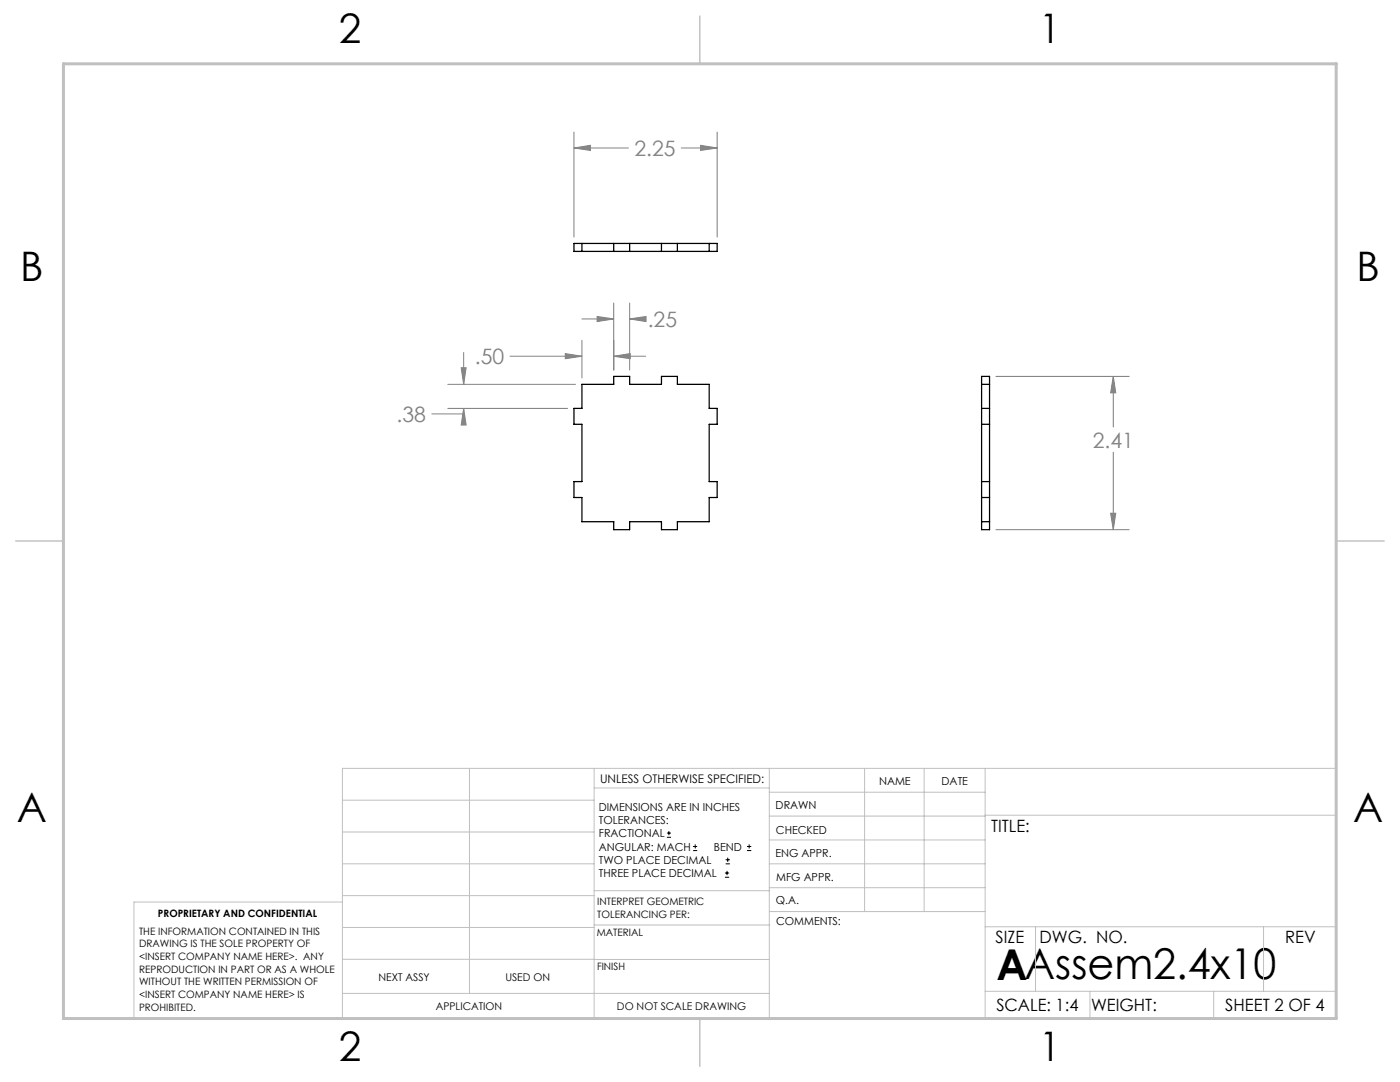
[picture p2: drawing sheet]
<svg xmlns="http://www.w3.org/2000/svg" width="279mm" height="216mm" viewBox="0 0 279 216" stroke-linecap="round" stroke-linejoin="round" font-family="sans-serif">
<g fill="none" stroke="#000" stroke-width=".2">
<path d="M133.1 167.1h.8M133.1 166.2h.8M133.5 165.8v.9M138.3 169.7h.8M138.3 168.9h.8M138.7 168.5v.8M144.7 175h.8M144.7 174.2h.8M144.8 172.4h.9M144.8 171.6h.9M145.1 173.8v.8M145.2 171.1v.9"/>
<path d="M149.1 169.7h.8M149.1 168.9h.8M149.5 168.5v.8"/>
</g>
<g fill="none" stroke="#808080" stroke-width=".2">
<path d="M114.5 29.5l3.3-.5v1zM114.5 26.4v20.9M114.5 29.5h10.9M136 29.5h7.1M139.8 29l3.3 .5-3.3 .5zM143.1 26.4v20.9M89.4 76.7h25.5M92 73.4h1l-.5 3.3zM92.5 70.3v6.4M101.8 71.1h14.3M112.8 70.6l3.3 .5-3.3 .5zM116.1 63.6h6.4"/>
<path d="M116.1 67.9v7.5M119.2 63.1l3.3 .5-3.3 .6zM122.5 71.1l3.3-.5v1zM122.5 60.5v13.3M122.5 71.1h6.3M125.7 63.6l3.2-.5v1.1zM125.7 60.5v13.3M125.7 63.6h2.4M198.8 75.1h26.6M222.2 75.1l.5 3.3h-1zM222.2 75.1v10.1M89.4 81.5h23.9"/>
<path d="M92.5 81.5l.5 3.3h-1zM92.5 81.5v1.1h-6.3M222.2 90.2v15.5M198.8 105.7h26.6M221.7 102.4h1l-.5 3.3z"/>
</g>
<g fill="none" stroke="#c0c0c0" stroke-width=".2">
<path d="M68.3 159.7h50.3M93.7 153.3v44.9M118.6 153.3v49.9M118.6 157.2h34.9M153.5 153.3v49.9M153.5 158.1h43.1M172.5 153.3v28.6M184.4 153.3v28.6M196.6 153.3v49.9M68.3 180h-41.6v23.2h240v-49.9h-198.4v49.9M68.3 178.7h50.3M68.3 172.4h50.3"/>
<path d="M68.3 166h50.3M118.6 177.7h35M153.5 167.6h43.1M153.5 162.8h43.1M153.5 172.4h43.1M153.5 177.1h43.1M196.6 162.7h70.1M68.3 198.2h85.2M68.3 191.4l85.2 .1M68.3 185.1h50.3M118.6 184.6h35M153.6 181.9h43"/>
<path d="M196.6 197.8h70.1M196.6 184.9h70.1M206.7 184.9v12.9M217.5 197.8v5.4M242.2 197.8v5.4M252.2 184.9v12.9"/>
</g>
<path d="M139.7 3.2v9.5M3.1 107.9h9.6M266.7 107.9h9.5M139.7 203.2v9.6" fill="none" stroke="#c0c0c0" stroke-width=".3"/>
<path d="M12.7 12.7h254v190.5h-254z" fill="none" stroke="#c0c0c0" stroke-width=".6"/>
<path d="M119.2 63.1l3.3 .5-3.3 .6zM125.7 63.6l3.2-.5v1.1zM112.8 70.6l3.3 .5-3.3 .5zM122.5 71.1l3.3-.5v1zM92 73.4h1l-.5 3.3zM92.5 81.5l.5 3.3h-1zM114.5 29.5l3.3-.5v1zM139.8 29l3.3 .5-3.3 .5zM222.2 75.1l.5 3.3h-1zM221.7 102.4h1l-.5 3.3z" fill="#808080"/>
<g fill="none" stroke="#000" stroke-width=".25">
<path d="M114.5 48.6h28.6v1.6h-28.6zM116.1 48.6v1.6M122.5 48.6v1.6M125.7 48.6v1.6M132 48.6v1.6M135.2 48.6v1.6M141.5 48.6v1.6M116.1 76.7h6.4v-1.6h3.2v1.6h6.3v-1.6h3.2v1.6h6.3v4.8h1.6v3.2h-1.6v11.4h1.6v3.2h-1.6v4.8h-6.3v1.6h-3.2v-1.6h-6.3v1.6h-3.2v-1.6h-6.4v-4.8h-1.6v-3.2h1.6v-11.4h-1.6v-3.2h1.6zM195.9 76.7h1.6M195.9 75.1h1.6v30.6h-1.6zM195.9 81.5h1.6M195.9 84.7h1.6"/>
<path d="M195.9 96.1h1.6M195.9 99.3h1.6M195.9 104.1h1.6"/>
</g>
<text font-size="8.5" x="198.9" y="195.5">AAssem2.4x10</text>
<g font-size="8.1">
<text x="67.6" y="8.5">2</text>
<text x="207.3" y="8.5">1</text>
<text x="4" y="56.2">B</text>
<text x="270.7" y="56.2">B</text>
<text x="3.3" y="164.1">A</text>
<text x="270" y="164.1">A</text>
<text x="67.6" y="211.7">2</text>
<text x="207.3" y="211.7">1</text>
</g>
<g font-size="4.2" fill="#808080">
<text x="126.6" y="31.1">2.25</text>
<text x="129.3" y="65.2">.25</text>
<text x="94.8" y="72.7">.50</text>
<text x="79.2" y="84.2">.38</text>
<text x="218.1" y="89.3">2.41</text>
</g>
<g font-size="3.4">
<text x="197.8" y="166">TITLE:</text>
<text x="198.7" y="188.1">SIZE</text>
<text x="207.5" y="188.1">DWG. NO.</text>
<text x="256.5" y="188.2">REV</text>
<text x="198.8" y="201.7">SCALE: 1:4</text>
<text x="217.7" y="201.8">WEIGHT:</text>
<text x="244.5" y="201.7">SHEET 2 OF 4</text>
</g>
<text font-size="2.4" x="119.8" y="156.2">UNLESS OTHERWISE SPECIFIED:</text>
<g font-size="2.2">
<text x="119.5" y="161.8">DIMENSIONS ARE IN INCHES</text>
<text x="154.8" y="161.4">DRAWN</text>
<text x="175.4" y="156.6">NAME</text>
<text x="187.9" y="156.7">DATE</text>
<text x="119.5" y="164.4">TOLERANCES:</text>
<text x="119.5" y="167.1">FRACTIONAL</text>
<text x="154.9" y="166.3">CHECKED</text>
<text x="119.5" y="169.7">ANGULAR: MACH</text>
<text x="119.5" y="172.4">TWO PLACE DECIMAL</text>
<text x="142.5" y="169.7">BEND</text>
<text x="154.8" y="171">ENG APPR.</text>
<text x="119.5" y="175">THREE PLACE DECIMAL</text>
<text x="154.9" y="175.7">MFG APPR.</text>
<text x="154.9" y="180.4">Q.A.</text>
<text x="154.9" y="184.6">COMMENTS:</text>
</g>
<g font-size="2.1">
<text x="75.5" y="195.7">NEXT ASSY</text>
<text x="100.9" y="195.7">USED ON</text>
<text x="86.9" y="201.5">APPLICATION</text>
<text x="123.1" y="201.6">DO NOT SCALE DRAWING</text>
</g>
<g font-size="2">
<text x="31.5" y="182.9">PROPRIETARY AND CONFIDENTIAL</text>
<text x="119.2" y="180.6">INTERPRET GEOMETRIC</text>
<text x="119.2" y="183.1">TOLERANCING PER:</text>
<text x="27.8" y="186.5">THE INFORMATION CONTAINED IN THIS</text>
<text x="27.8" y="189">DRAWING IS THE SOLE PROPERTY OF</text>
<text x="27.8" y="191.6">&lt;INSERT COMPANY NAME HERE&gt;. ANY</text>
<text x="119.1" y="186.7">MATERIAL</text>
<text x="27.8" y="194.1">REPRODUCTION IN PART OR AS A WHOLE</text>
<text x="27.8" y="196.6">WITHOUT THE WRITTEN PERMISSION OF</text>
<text x="119.1" y="193.5">FINISH</text>
<text x="27.8" y="199.1">&lt;INSERT COMPANY NAME HERE&gt; IS</text>
<text x="27.8" y="201.7">PROHIBITED.</text>
</g>
</svg>
